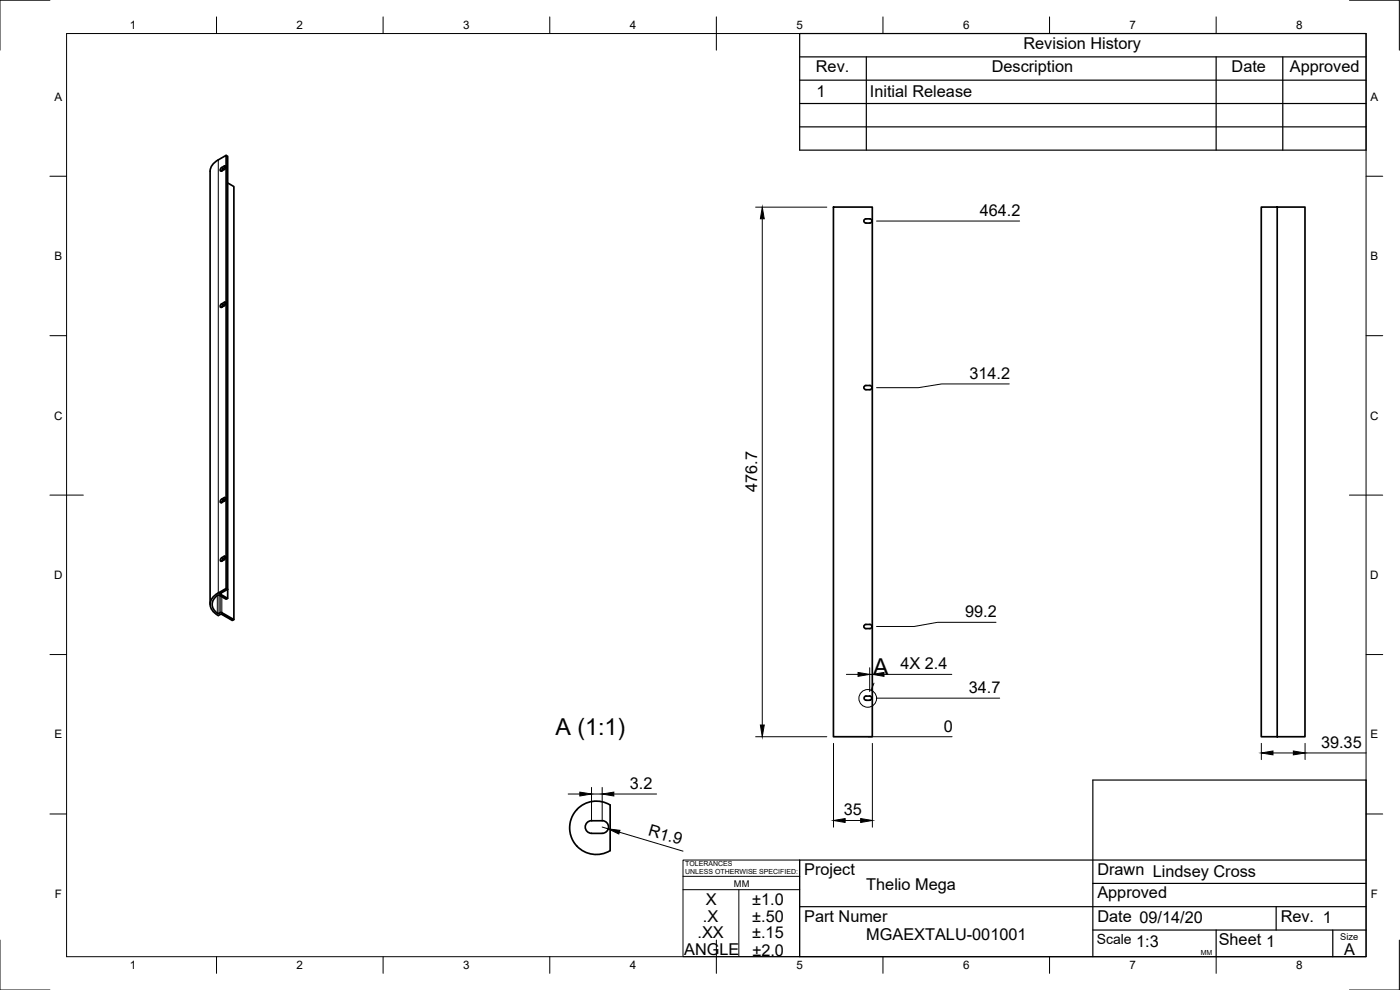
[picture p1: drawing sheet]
<svg xmlns="http://www.w3.org/2000/svg" width="420mm" height="297mm" viewBox="0 0 420 297" stroke-linecap="round" stroke-linejoin="round" font-family="sans-serif">
<!-- layer: Visible -->
<g fill="none" stroke="#000" stroke-width=".51">
<path d="M67.3 50.8l-.8 .5M67.8 50.1l-1 .6-.3 .6-.2 .1-.2-.4 .2-.5 1.3-.8 .1 .7-.4 .4M67.9 46.6l.4 .3v132.6M68.3 54.9l1.9 1.1v129.9M250.1 62.1h11.7v159h-11.7zM259.4 65.8l1.7-.1a.64 .64 0 0 1 .6 .6 .64 .64 0 0 1-.7 .6h-1.4l-.4-.6zM383.3 62.1h8.3v159h-13.1v-159h4.8v159M67.3 91.7l-.8 .5M67.3 91.7l.4-.5-.1-.6-1.3 .8-.2 .7 .4 .1M67.8 91l-1 .6-.3 .6M259.9 116.9h1.1M261.1 116.9a.62 .62 0 0 0 .6-.6 .62 .62 0 0 0-.7-.6h-1.1a.62 .62 0 0 0-.7 .6 .62 .62 0 0 0 .7 .6"/>
<path d="M67.3 150.3l-.8 .5M67.8 149.6l-1 .6-.3 .6-.2 .1-.2-.4 .4-.7 1.1-.6 .1 .7-.4 .4M65.3 178.6a3.1 3.1 0 0 0-.1 5.4M65.8 178.6h-.5M65.8 178.6l2.1 1.2 .4-.3-2.3-1.3 2.3-1.4-.4-.2a7.7 7.7 0 0 0-4.7 4 3.8 3.8 0 0 0 2.3 4.1M67.3 166.9l-1.1 .9v.5l.4 .1M67.3 166.9h.4v.5l-1.2 1M67.7 167.2l-.9 .6-.2 .5M67.9 176.6v-130a11.7 11.7 0 0 0-4 2.7l-.6 1-.2 1.1v129.9M65.2 184l1.2-.3 3.8 2.2-.5 .3-3.4-2-.8 .5M259.4 187.5l1.7-.1a.62 .62 0 0 1 .6 .6 .62 .62 0 0 1-.7 .6h-1.4l-.4-.6zM259.9 208.9h1.1"/>
<path d="M259.9 210.1h1.1M259.9 208.8a.62 .62 0 0 0-.6 .7 .62 .62 0 0 0 .6 .6M261 208.8a.62 .62 0 0 1 .6 .7 .62 .62 0 0 1-.6 .6M173.1 242.9a8 8 0 0 1 10-1.4v13.7a8 8 0 0 1-10-1.3M173.1 242.9l-1.5 2.3-.6 2.8v1.6l.4 1.5 .7 1.5 1 1.3M177.5 250h3.2M177.5 250a1.89 1.89 0 0 1-1.9-1.9 1.89 1.89 0 0 1 1.9-1.9l3.2 .1a1.88 1.88 0 0 1 1.9 1.8 1.88 1.88 0 0 1-1.9 1.9"/>
</g>
<!-- layer: Visible Narrow -->
<g fill="none" stroke="#000" stroke-width=".3">
<path d="M65.5 48v129.9M66.5 50.3l.5 .3M67.3 49.8l.5 .3M66.5 91.2l.5 .2M67.3 90.7l.5 .3M66.5 149.8l.5 .2M67.3 149.3l.5 .2M65.2 178.7v5.3M65.7 178.6v5.4M66.1 178.8v5M66.5 167.3l.5 .3M66.6 179.1v4.7"/>
<path d="M67.3 166.9l.4 .3"/>
</g>
<!-- layer: Border -->
<g fill="none" stroke="#000" stroke-width=".3">
<path d="M15 .1h-15v15M20 10.1h390v276.9h-390zM65 5.1v5M115 5.1v5M165 5.1v5M215 5.1v10M265 5.1v5M315 5.1v5M365 5.1v5M405 .1h15v15M15 52.9h5M410 52.9h5"/>
<path d="M15 100.7h5M410 100.7h5M15 148.6h10M405 148.6h10M15 196.4h5M410 196.4h5M15 244.2h5M410 244.2h5M0 282.1v14.9h15M65 287v5M115 287v5M165 287v5"/>
<path d="M215 282.1v9.9M265 287v5M315 287v5M365 287v5M420 282.1v14.9h-15"/>
</g>
<!-- layer: TitleBlock -->
<g fill="none" stroke="#000" stroke-width=".36">
<path d="M240 10.1h170v34.9h-170zM240 17.1h170M260 17.1v27.9M365 17.1v27.9M385 17.1v27.9M240 38.1h170M240 31.1h170M240 24.1h170M410 258h-170v29h170v-53h-82v53M240 272h170M328 279h82M328 265.1h82"/>
<path d="M365 279v8M383 272v7M400 279v8"/>
</g>
<path d="M205 258h35v29h-35zM205 262.9h35M205 266.9h35M221.7 266.9v20" fill="none" stroke="#000" stroke-width=".3"/>
<!-- layer: Dimensions -->
<g fill="none" stroke="#000" stroke-width=".3">
<path d="M226.8 62.2h21.3M228.8 65.6v151.9M263.1 66.3h42.9M302.9 115.2h-20.3l-7 1.1h-12.5M298.9 186.7h-17.5l-7 1.3h-11.3M254 202.3h3.5M261 200.3v7.2M261 202.3h.8M263 209.5h37M265.3 202.3h20.3M170.5 238.2h3.5M177.5 236.2v9.9"/>
<path d="M177.5 238.2h3.2M180.7 236.2v9.9M184.2 238.2h12.9M226.8 221.1h21.3M250.1 223v25.2M260.5 221.1h25.2M261.8 223v25.2M378.5 223v4.9M382 225.9h6.2M391.7 223v4.9M391.7 225.9h18.3M180.7 248.1l1.8 .6"/>
<path d="M185.9 249.7l19.1 5.7M253.6 246.2h4.7"/>
</g>
<path d="M228.8 62.2l.6 3.4h-1.2zM228.2 217.5h1.2l-.6 3.6zM257.5 201.8l3.5 .5-3.5 .6zM261.8 202.3l3.5-.5v1.1zM174 237.7l3.5 .5-3.5 .6zM180.7 238.2l3.5-.5v1.1zM378.5 225.9l3.5-.6v1.2zM388.2 225.3l3.5 .6-3.5 .6zM182.5 248.7l3.6 .4-.4 1.1zM250.1 246.2l3.5-.6v1.2zM258.3 245.6l3.5 .6-3.5 .6z" fill="#000" stroke="#000" stroke-width=".3"/>
<!-- layer: Annotations -->
<g fill="none" stroke="#000" stroke-width=".3">
<path d="M262.3 205l-.9 2.1"/>
<circle cx="260.4" cy="209.5" r="2.66"/>
</g>
<g font-size="7">
<text x="262" y="202.5">A</text>
<text x="166.7" y="220.6">A (1:1)</text>
</g>
<g font-size="4.9">
<text x="307.1" y="14.6">Revision History</text>
<text x="244.9" y="21.6">Rev.</text>
<text x="297.6" y="21.6">Description</text>
<text x="369.6" y="21.6">Date</text>
<text x="387.1" y="21.6">Approved</text>
<text x="245" y="29.1">1</text>
<text x="261.1" y="29.1">Initial Release</text>
<text x="294" y="64.8">464.2</text>
<text x="290.9" y="113.6">314.2</text>
<text x="227.2" y="147.6" transform="rotate(-90 227.2 147.6)">476.7</text>
<text x="289.7" y="185.2">99.2</text>
<text x="270.2" y="200.8">4X 2.4</text>
<text x="290.7" y="207.9">34.7</text>
<text x="283.3" y="219.5">0</text>
<text x="396.5" y="224.4">39.35</text>
<text x="189" y="236.7">3.2</text>
<text x="253.2" y="244.6">35</text>
<text x="194.3" y="250.6" transform="rotate(17 194.3 250.6)">R1.9</text>
<text x="241.3" y="262.6">Project</text>
<text x="329.3" y="262.6">Drawn Lindsey Cross</text>
<text x="260" y="267">Thelio Mega</text>
<text x="329.3" y="269.5">Approved</text>
<text x="211.9" y="271.6">X</text>
<text x="225.8" y="271.6">±1.0</text>
<text x="209.3" y="281.5">.XX</text>
<text x="211" y="276.5">.X</text>
<text x="225.7" y="281.6">±.15</text>
<text x="225.8" y="276.6">±.50</text>
<text x="241.3" y="276.5">Part Numer</text>
<text x="329.3" y="276.5">Date 09/14/20</text>
<text x="384.3" y="276.5">Rev. 1</text>
<text x="205.3" y="286.6">ANGLE</text>
<text x="225.8" y="286.7">±2.0</text>
<text x="260" y="282.1">MGAEXTALU-001001</text>
<text x="341" y="284">1:3</text>
<text x="365.8" y="283.6">Sheet 1</text>
<text x="403.4" y="286.5">A</text>
</g>
<text font-size="4.2" x="329.1" y="283.1">Scale</text>
<g font-size="3.5">
<text x="39" y="8.8">1</text>
<text x="89" y="8.8">2</text>
<text x="139" y="8.8">3</text>
<text x="189" y="8.8">4</text>
<text x="239" y="8.8">5</text>
<text x="289" y="8.8">6</text>
<text x="339" y="8.8">7</text>
<text x="389" y="8.8">8</text>
<text x="16.3" y="30.2">A</text>
<text x="411.3" y="30.2">A</text>
<text x="16.3" y="78">B</text>
<text x="411.3" y="78">B</text>
<text x="16.2" y="125.9">C</text>
<text x="411.2" y="125.9">C</text>
<text x="16.2" y="173.7">D</text>
<text x="411.2" y="173.7">D</text>
<text x="16.3" y="221.6">E</text>
<text x="411.3" y="221.6">E</text>
<text x="16.4" y="269.4">F</text>
<text x="411.4" y="269.4">F</text>
<text x="39" y="290.8">1</text>
<text x="89" y="290.8">2</text>
<text x="139" y="290.8">3</text>
<text x="189" y="290.8">4</text>
<text x="239" y="290.8">5</text>
<text x="289" y="290.8">6</text>
<text x="339" y="290.8">7</text>
<text x="389" y="290.8">8</text>
</g>
<g font-size="2.8">
<text x="220.3" y="266.1">MM</text>
<text x="402.3" y="282.1">Size</text>
</g>
<g font-size="2.1">
<text x="205.6" y="259.8">TOLERANCES</text>
<text x="205.6" y="262.3">UNLESS OTHERWISE SPECIFIED:</text>
<text x="360.4" y="286.5">MM</text>
</g>
</svg>
